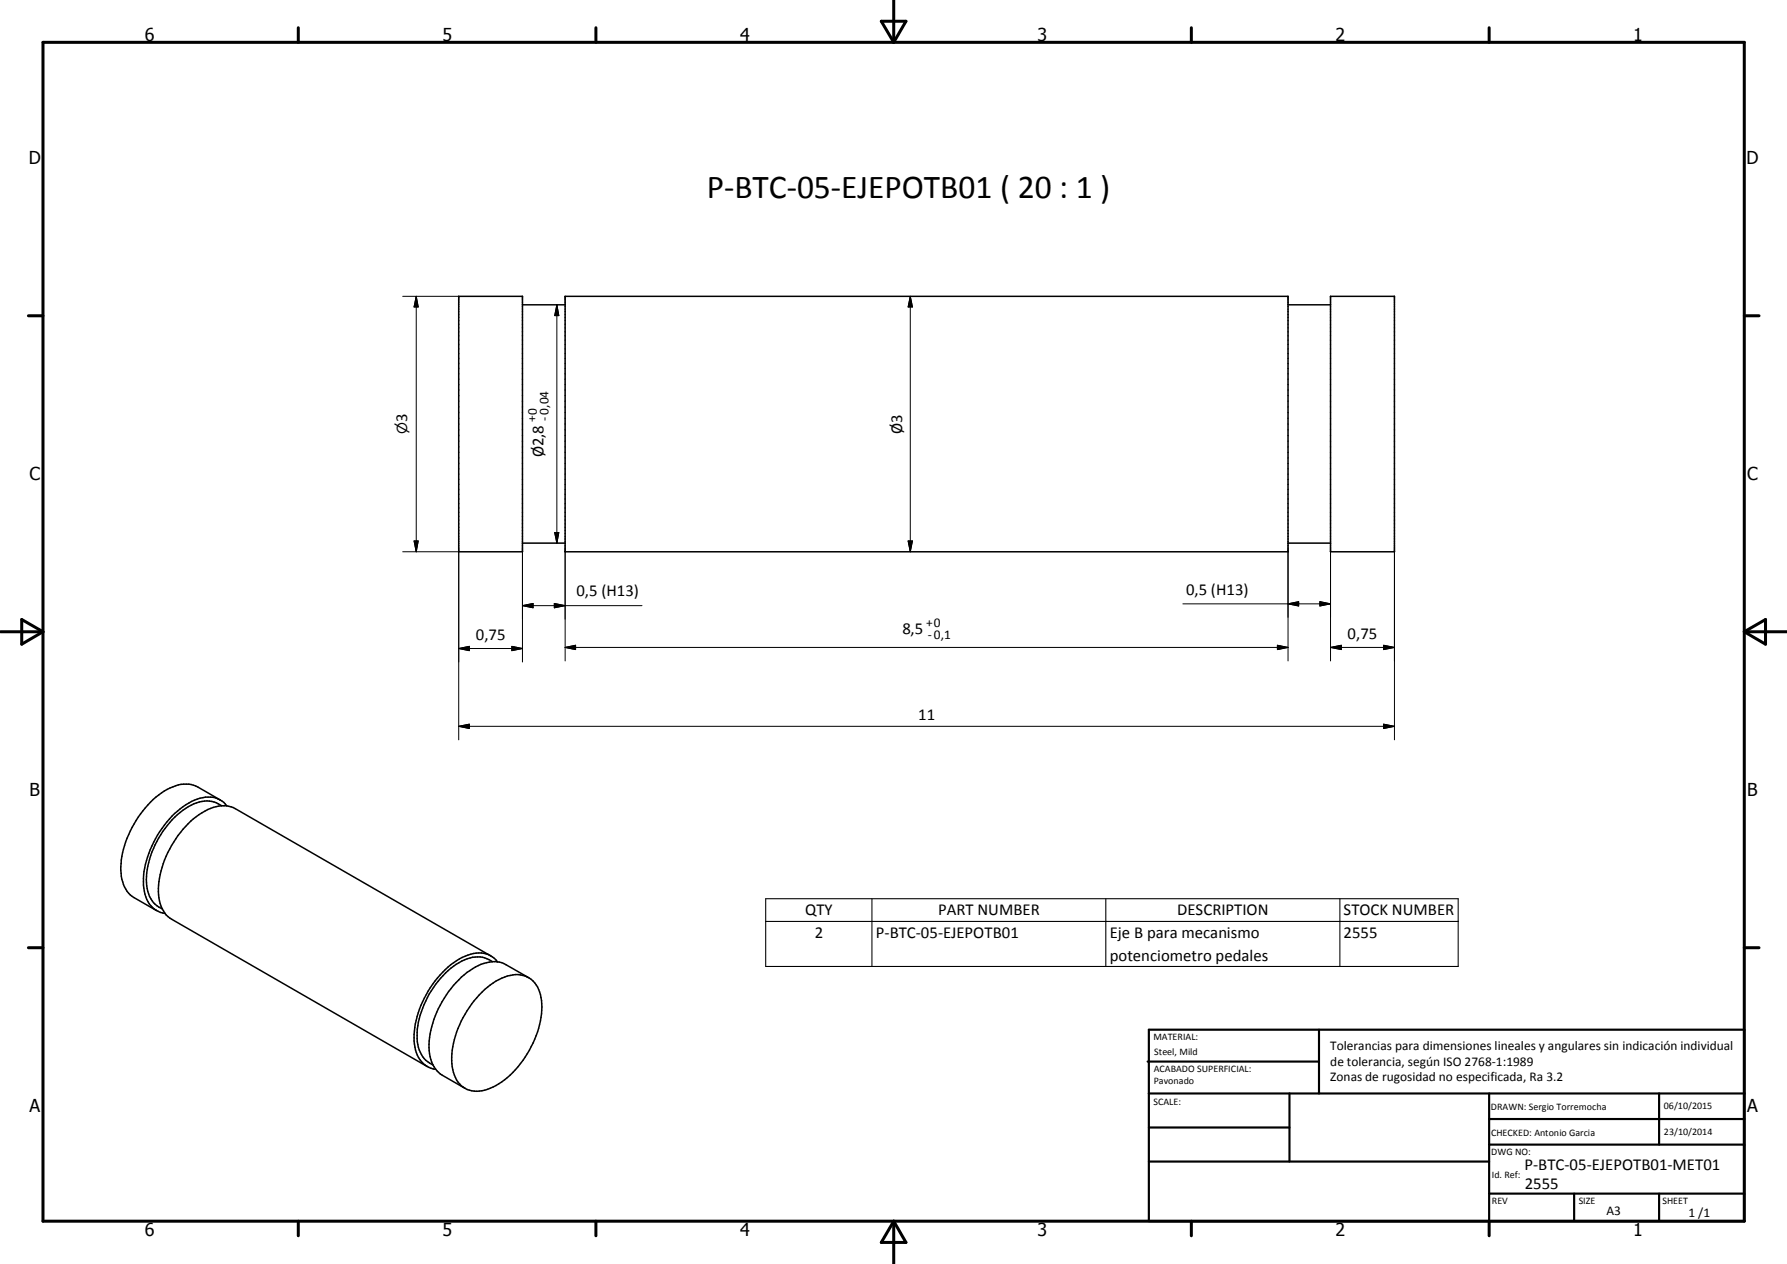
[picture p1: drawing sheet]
<svg xmlns="http://www.w3.org/2000/svg" width="420mm" height="297mm" viewBox="0 0 420 297" stroke-linecap="round" stroke-linejoin="round" font-family="sans-serif">
<g fill="none" stroke="#000" stroke-width=".35">
<path d="M107.9 69.6h14.9v60.1h-14.9zM122.8 71.6h10.1M132.9 69.6h169.9v60.1h-169.9zM302.8 71.6h10M312.8 69.6h15.1v60.1h-15.1zM122.8 127.6h10.1M302.8 127.6h10M51.8 188l-5.3-3a7.4 7.4 0 0 0-7.2 .5 23.4 23.4 0 0 0-10.9 19 7.6 7.6 0 0 0 3.1 6.4l5.3 3.1M52.1 189.4a6.8 6.8 0 0 0-7.8 .2 21.3 21.3 0 0 0-9.8 18.6 6.5 6.5 0 0 0 3.7 5.4M53.4 189.4a5.7 5.7 0 0 0-7-1.6 19.7 19.7 0 0 0-10.3 10.1 18.6 18.6 0 0 0-2 12.2 5.8 5.8 0 0 0 4.7 4.6M112.7 233.8a13.1 13.1 0 0 1 8.5-4.8 5.8 5.8 0 0 1 6 5.4 20.8 20.8 0 0 1-4.2 14.8 16.9 16.9 0 0 1-9.7 7.1 5.6 5.6 0 0 1-6.8-4.9 20.6 20.6 0 0 1 4.4-15.5zM115.4 224.7l-60.1-34.7a7.8 7.8 0 0 0-7.8 1 23.2 23.2 0 0 0-10.2 19.3 7.1 7.1 0 0 0 3.1 5.7l60.1 34.7"/>
<path d="M115.8 226a7.3 7.3 0 0 0-8.5 .6 21.8 21.8 0 0 0-9.2 17.5 6.7 6.7 0 0 0 3.7 6.2M117 226.1a5.9 5.9 0 0 0-7.6-1.4 20.9 20.9 0 0 0-9.6 9.9 19.6 19.6 0 0 0-2.2 11.5 5.9 5.9 0 0 0 4.8 5.2M124.3 229.7l-5.4-3a7.6 7.6 0 0 0-7.7 .9 23.4 23.4 0 0 0-10.3 18.6 7.3 7.3 0 0 0 3.1 6.5l5.3 3"/>
</g>
<g fill="none" stroke="#000" stroke-width=".71">
<path d="M10.1 9.9h400v277.1h-400zM70.1 6.5v3.4M140.1 6.5v3.4M207.2 5h5.8l-2.9 4.9zM210.1 0v9.9M280.1 6.5v3.4M350.1 6.5v3.4M6.7 74.2h3.4M410.1 74.2h3.5M.1 148.5h10M5.1 145.6l5 2.9-5 2.9zM410.1 148.5h10"/>
<path d="M410.1 148.5l5-2.9v5.8zM6.7 222.7h3.4M410.1 222.7h3.5M70.1 287v3.4M140.1 287v3.4M210.1 287v10M210.1 287l2.9 5h-5.8zM280.1 287v3.4M350.1 287v3.4"/>
</g>
<g fill="none" stroke="#000" stroke-width=".51">
<path d="M269.8 249.5h40.3M270.1 242h140v45h-140zM270.1 257h140M303.2 257v16M310.1 242v15M350.1 257v30M390.1 257v12M270.1 265h33.1M270.1 273h80M350.1 269h60M350.1 263h60M350.1 280.5h60"/>
<path d="M370.1 280.5v6.5M390.1 280.5v6.5"/>
</g>
<path d="M180 211.2h162.8v15.9h-162.8zM180 216.5h162.8M205 211.2v15.9M260 211.2v15.9M315 211.2v15.9" fill="none" stroke="#000" stroke-width=".25"/>
<g fill="none" stroke="#000" stroke-width=".24">
<path d="M94.7 69.6h13.2M97.9 69.6l.4 2.5h-.9zM97.9 69.6v60.1M130.9 71.6l.5 2.6h-1zM130.9 71.6v56M214 69.6l.5 2.5h-1zM214 69.6v60.1M94.7 129.7h13.2v44.2M97.4 127.1h.9l-.4 2.6zM122.8 129.7v25.9M130.4 125.1h1l-.5 2.5zM132.9 129.7v25.6"/>
<path d="M213.5 127.1h1l-.5 2.6zM302.8 129.7v25.6M312.8 129.7v25.6M327.9 129.7v44.2M107.9 152.4l2.5-.5v1zM107.9 152.4h14.9M120.3 151.9l2.5 .5-2.5 .5zM122.8 142.3l2.5-.5v1zM122.8 142.3h28.1M130.3 141.8l2.6 .5-2.6 .5zM132.9 152.1l2.4-.5v1.1zM132.9 152.1h169.9"/>
<path d="M278.1 141.9h34.7M300.3 151.6l2.5 .5-2.5 .6zM302.8 141.9l2.5-.5v1zM310.3 141.4l2.5 .5-2.5 .5zM312.8 152.1l2.6-.5v1.1zM312.8 152.1h15.1M325.3 151.6l2.6 .5-2.6 .6zM107.9 170.7l2.5-.5v1zM107.9 170.7h220M325.3 170.2l2.6 .5-2.6 .5z"/>
</g>
<g fill="#000">
<path d="M97.9 69.6l.4 2.5h-.9zM130.9 71.6l.5 2.6h-1zM214 69.6l.5 2.5h-1zM97.4 127.1h.9l-.4 2.6zM130.4 125.1h1l-.5 2.5zM213.5 127.1h1l-.5 2.6zM107.9 152.4l2.5-.5v1zM120.3 151.9l2.5 .5-2.5 .5zM122.8 142.3l2.5-.5v1zM130.3 141.8l2.6 .5-2.6 .5zM132.9 152.1l2.4-.5v1.1zM300.3 151.6l2.5 .5-2.5 .6z"/>
<path d="M302.8 141.9l2.5-.5v1zM310.3 141.4l2.5 .5-2.5 .5zM312.8 152.1l2.6-.5v1.1zM325.3 151.6l2.6 .5-2.6 .6zM107.9 170.7l2.5-.5v1zM325.3 170.2l2.6 .5-2.6 .5z"/>
</g>
<text font-size="7.9" x="166.2" y="46.6">P-BTC-05-EJEPOTB01 ( 20 : 1 )</text>
<g font-size="4.2">
<text x="34" y="9.6">6</text>
<text x="104" y="9.6">5</text>
<text x="174" y="9.6">4</text>
<text x="244" y="9.6">3</text>
<text x="314" y="9.6">2</text>
<text x="384" y="9.6">1</text>
<text x="6.8" y="38.7">D</text>
<text x="410.6" y="38.7">D</text>
<text x="7" y="112.9">C</text>
<text x="410.8" y="112.9">C</text>
<text x="7" y="187.1">B</text>
<text x="410.8" y="187.1">B</text>
<text x="7" y="261.4">A</text>
<text x="410.8" y="261.4">A</text>
<text x="34" y="290.4">6</text>
<text x="104" y="290.4">5</text>
<text x="174" y="290.4">4</text>
<text x="244" y="290.4">3</text>
<text x="314" y="290.4">2</text>
<text x="384" y="290.4">1</text>
</g>
<g font-size="3.9">
<text x="95.7" y="99.3" transform="rotate(-90 95.7 99.3)">3</text>
<text x="212.1" y="102" transform="rotate(-90 212.1 102)">Ø3</text>
<text x="127.8" y="107.5" transform="rotate(-90 127.8 107.5)">Ø2,8</text>
<text x="135.5" y="140.2">0,5 (H13)</text>
<text x="278.9" y="139.7">0,5 (H13)</text>
<text x="212.2" y="149">8,5</text>
<text x="111.9" y="150.4">0,75</text>
<text x="316.9" y="150.1">0,75</text>
<text x="215.8" y="169.2">11</text>
<text x="189.3" y="215.1">QTY</text>
<text x="220.6" y="215.1">PART NUMBER</text>
<text x="276.8" y="215.1">DESCRIPTION</text>
<text x="315.9" y="215.1">STOCK NUMBER</text>
<text x="191.5" y="220.5">2</text>
<text x="205.9" y="220.5">P-BTC-05-EJEPOTB01</text>
<text x="260.9" y="220.5">Eje B para mecanismo</text>
<text x="315.9" y="220.5">2555</text>
<text x="260.9" y="225.8">potenciometro pedales</text>
<text x="358.5" y="275">P-BTC-05-EJEPOTB01-MET01</text>
<text x="358.5" y="279.4">2555</text>
</g>
<text font-size="3.3" x="95.7" y="102.1" transform="rotate(-90 95.7 102.1)">n</text>
<g font-size="3.1">
<text x="126.1" y="99.2" transform="rotate(-90 126.1 99.2)">+0</text>
<text x="129" y="98.9" transform="rotate(-90 129 98.9)">-0,04</text>
<text x="217.8" y="147.4">+0</text>
<text x="218.1" y="150.2">-0,1</text>
<text x="312.7" y="246.8">Tolerancias para dimensiones lineales y angulares sin indicación individual</text>
<text x="312.7" y="250.4">de tolerancia, según ISO 2768-1:1989</text>
<text x="312.7" y="254">Zonas de rugosidad no especificada, Ra 3.2</text>
<text x="377.7" y="285.6">A3</text>
<text x="397" y="285.9">1 /1</text>
</g>
<g font-size="2.4">
<text x="271.2" y="244.4">MATERIAL:</text>
<text x="271.3" y="252">ACABADO SUPERFICIAL:</text>
<text x="271.4" y="247.9">Steel, Mild</text>
<text x="271.3" y="254.6">Pavonado</text>
<text x="271.2" y="259.7">SCALE:</text>
<text x="350.6" y="260.8">DRAWN: Sergio Torremocha</text>
<text x="391.2" y="260.6">06/10/2015</text>
<text x="350.6" y="267">CHECKED: Antonio Garcia</text>
<text x="391.2" y="266.7">23/10/2014</text>
<text x="350.6" y="271.4">DWG NO:</text>
<text x="350.8" y="276.9">Id. Ref:</text>
<text x="350.8" y="282.8">REV</text>
<text x="371.2" y="282.9">SIZE</text>
<text x="390.9" y="282.9">SHEET</text>
</g>
</svg>
